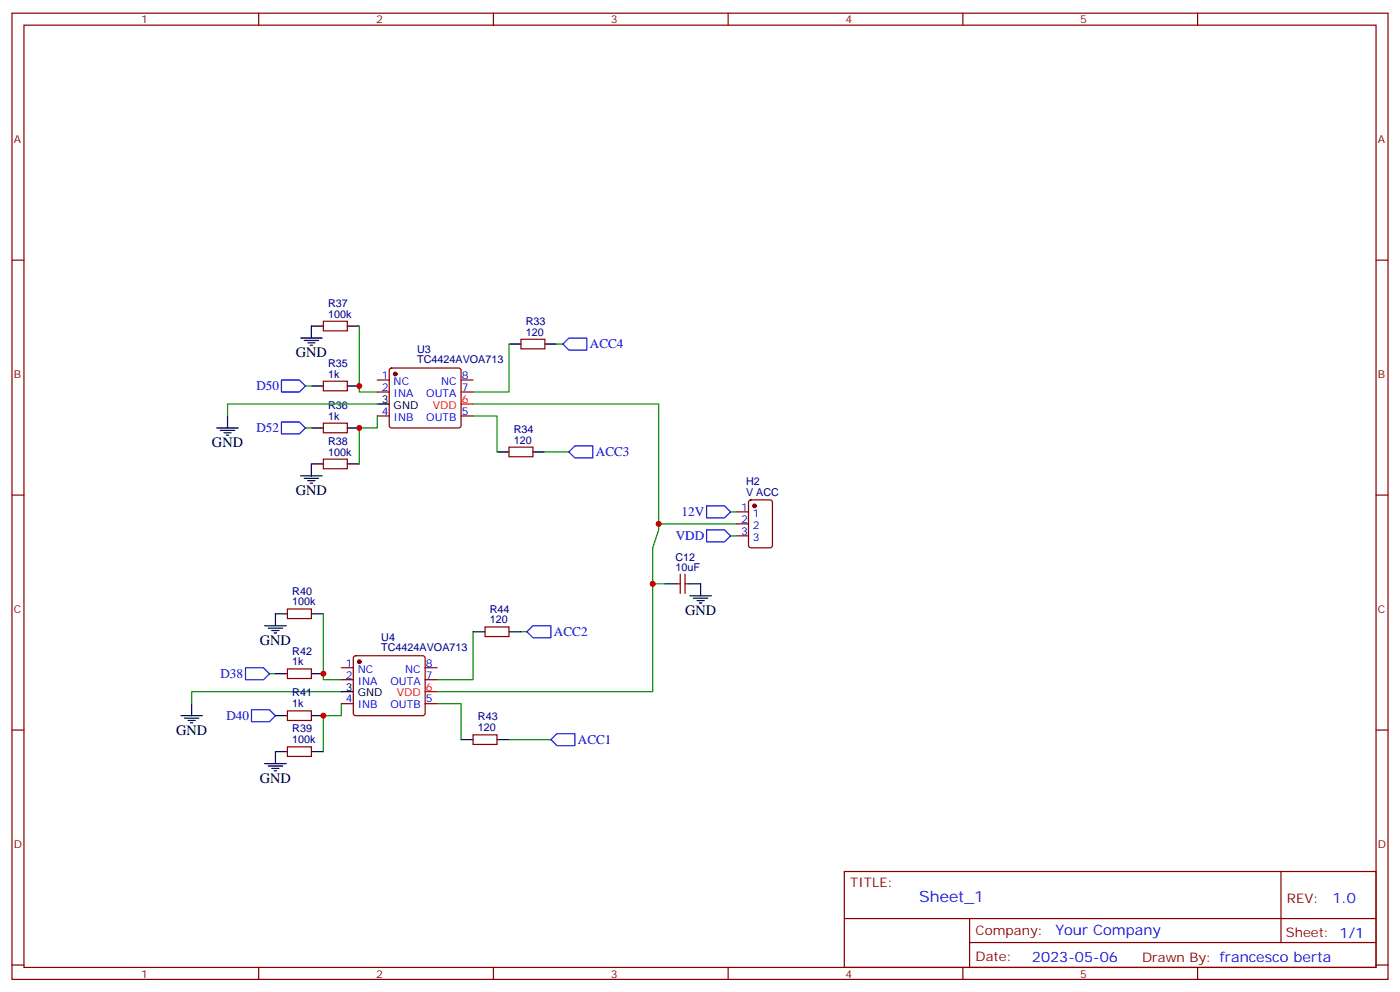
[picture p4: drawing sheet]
<svg xmlns="http://www.w3.org/2000/svg" width="412mm" height="292mm" viewBox="0 0 412 292" stroke-linecap="round" stroke-linejoin="round" font-family="sans-serif">
<g fill="none" stroke="#870000" stroke-width=".35">
<path d="M3.5 3.9h405.4v284.3h-405.4zM7.1 7.4h398.2v277.3h-398.2zM76.2 3.9v3.5M145.3 3.9v3.5M214.5 3.9v3.5M283.6 3.9v3.5M352.8 3.9v3.5M3.5 76.6h3.6M405.3 76.6h3.6M95.2 94.5h7.1v2.9h-7.1zM153.5 99.8h7v2.9h-7zM95.2 112.2h7.1v2.8h-7.1z"/>
<path d="M111.1 111.8h3.6M111.1 115.4h3.6M114.9 108.5l.5-.2h19.7l.5 .2 .2 .5v16.2l-.2 .5-.5 .2h-19.7l-.5-.2-.2-.5v-16.2zM135.8 111.8h3.5M135.8 115.4h3.5M95.2 124.5h7.1v2.9h-7.1zM95.2 135.1h7.1v2.8h-7.1zM111.1 122.4h3.6M135.8 122.4h3.5M149.9 131.6h7.1v2.8h-7.1zM3.5 145.7h3.6M217 150.6h3.5"/>
<path d="M217 154.2h3.5M217 157.7h3.5M220.7 147.3l.5-.2h5.6l.7 .4v13l-.4 .7h-5.9l-.7-.4v-13zM405.3 145.7h3.6M84.7 179.2h7v2.8h-7zM199.3 171.8h1.1M200.4 169v5.6M201.8 169v5.6M201.8 171.8h1M84.7 196.8h7v2.9h-7zM100.5 196.5h3.6M104.3 193.2l.5-.2h19.7l.5 .2 .2 .5v16.2l-.2 .5-.5 .2h-19.7l-.5-.2-.2-.5v-16.2z"/>
<path d="M125.2 196.5h3.6M142.9 184.5h7v2.8h-7zM3.5 214.8h3.6M84.7 219.8h7v2.8h-7zM84.7 209.2h7v2.8h-7zM100.5 200h3.6M100.5 207.1h3.6M125.2 200h3.6M125.2 207.1h3.6M139.3 216.3h7.1v2.8h-7.1zM405.3 214.8h3.6M248.7 256.5h156.6v28.2h-156.6z"/>
<path d="M377.3 256.5v20.9M248.7 270.3h156.5M285.6 277.4h119.6M285.6 270.3v14.1M3.5 284h3.6M76.2 284.7v3.5M145.3 284.7v3.5M214.5 284.7v3.5M283.6 284.7v3.5M352.8 284.7v3.5M405.3 284h3.6"/>
</g>
<g fill="#870000" stroke="#870000" stroke-width=".35">
<circle cx="116.4" cy="110.1" r=".53"/>
<circle cx="105.8" cy="194.7" r=".53"/>
<circle cx="222.2" cy="148.9" r=".53"/>
</g>
<g fill="none" stroke="#000" stroke-width=".35">
<path d="M88.5 99.5h6.4M95.2 96h-3.5v3.5M102.3 96h3.5M89.6 100.2h4.2M90.7 100.9h2.1M91.4 101.6h.7M91.7 113.6h3.5M102.3 113.6h3.5M111.1 118.9h3.6M149.9 101.2h3.6M160.5 101.2h3.5M63.9 125.9h6.3"/>
<path d="M64.9 126.6h4.2M66 127.4h2.1M66.7 128.1h.7M67 122.4v3.5M91.7 125.9h3.5M95.2 136.5h-3.5v3.6M102.3 125.9h3.5M102.3 136.5h3.5M146.4 133h3.5M157 133h3.5M88.5 140.1h6.4M89.6 140.8h4.2"/>
<path d="M90.7 141.5h2.1M91.4 142.2h.7M195.8 171.8h3.5M202.8 171.8h3.6v3.5M203.2 175.3h6.3M204.3 176h4.2M205.3 176.7h2.1M206 177.4h.7M78 184.1h6.3M79 184.9h4.3M80.1 185.6h2.1M80.8 186.3h.7"/>
<path d="M81.1 198.3h3.6M84.7 180.6h-3.6v3.5M91.7 180.6h3.5M91.7 198.3h3.5M139.3 185.9h3.6M149.9 185.9h3.6M53.3 210.6h6.3M54.3 211.3h4.3M55.4 212h2.1M56.1 212.7h.7M56.4 207.1v3.5M81.1 210.6h3.6"/>
<path d="M91.7 210.6h3.5M100.5 203.6h3.6M135.8 217.7h3.5M146.4 217.7h3.5M78 224.7h6.3M79 225.4h4.3M80.1 226.1h2.1M80.8 226.8h.7M84.7 221.2h-3.6v3.5M91.7 221.2h3.5"/>
</g>
<path d="M135.8 118.9h3.5M125.2 203.6h3.6" fill="none" stroke="#f00" stroke-width=".35"/>
<g fill="none" stroke="#008700" stroke-width=".35">
<path d="M105.8 96v19.4h5.3M90 113.6h1.7M111.1 118.9h-44.1v3.5M139.3 118.9h54.7v35.3M149.9 101.2v14.2h-10.6M164 101.2h1.8M90 125.9h1.7M111.1 122.4v3.5h-5.3v10.6M139.3 122.4h7.1v10.6M160.5 133h7.1M215.2 150.6h1.8M215.2 157.7h1.8"/>
<path d="M217 154.2h-23v1.7l-1.7 5.3v10.6h3.5M192.3 171.8v31.8h-63.5M79.4 198.3h1.7M95.2 180.6v19.4h5.3M139.3 185.9v14.1h-10.5M153.5 185.9h1.7M100.5 203.6h-44.1v3.5M100.5 207.1v3.5h-5.3v10.6M128.8 207.1h7v10.6M149.9 217.7h12.4"/>
</g>
<path d="M82.9 111.8h5.3l1.8 1.8-1.8 1.8h-5.3zM165.8 101.2l1.8-1.7h5.3v3.5h-5.3zM82.9 124.2h5.3l1.8 1.7-1.8 1.8h-5.3zM167.6 133l1.7-1.8h5.3v3.6h-5.3zM208.1 148.9h5.3l1.8 1.7-1.8 1.8h-5.3zM208.1 155.9h5.3l1.8 1.8-1.8 1.8h-5.3zM72.3 196.5h5.3l1.8 1.8-1.8 1.7h-5.3zM155.2 185.9l1.8-1.8h5.3v3.6h-5.3zM74.1 208.8h5.3l1.7 1.8-1.7 1.8h-5.3zM164 215.9h5.3v3.5h-5.3l-1.7-1.7z" fill="none" stroke="#00f" stroke-width=".35"/>
<g fill="#c00">
<circle cx="105.8" cy="125.9" r=".88"/>
<circle cx="105.8" cy="113.6" r=".88"/>
<circle cx="95.3" cy="198.3" r=".88"/>
<circle cx="95.3" cy="210.6" r=".88"/>
<circle cx="192.3" cy="171.8" r=".88"/>
<circle cx="194" cy="154.2" r=".88"/>
</g>
<text font-size="4.6" fill="#00f" x="270.8" y="265.5">Sheet_1</text>
<g font-size="4.2">
<text x="87.1" y="105.1">GND</text>
<text x="62.4" y="131.6">GND</text>
<text x="87.1" y="145.7">GND</text>
<text x="201.8" y="181">GND</text>
<text x="76.6" y="189.8">GND</text>
<text x="51.9" y="216.3">GND</text>
<text x="76.6" y="230.4">GND</text>
</g>
<g font-size="4.2" fill="#00f">
<text x="392.5" y="265.7">1.0</text>
<text x="310.9" y="275.3">Your Company</text>
<text x="304" y="283.1">2023-05-06</text>
</g>
<g font-size="3.9" fill="#00f">
<text x="173.8" y="102.4">ACC4</text>
<text x="75.5" y="114.9">D50</text>
<text x="75.5" y="127.2">D52</text>
<text x="175.5" y="134.2">ACC3</text>
<text x="200.8" y="151.8">12V</text>
<text x="199.1" y="158.9">VDD</text>
<text x="163.2" y="187.1">ACC2</text>
<text x="64.9" y="199.5">D38</text>
<text x="66.7" y="211.9">D40</text>
<text x="170.2" y="218.9">ACC1</text>
</g>
<g font-size="3.9" fill="#800">
<text x="250.5" y="261.1">TITLE:</text>
<text x="379.1" y="265.7">REV:</text>
<text x="287.4" y="275.3">Company:</text>
<text x="378.7" y="275.9">Sheet: 1/1</text>
<text x="287.4" y="282.9">Date:</text>
<text x="336.4" y="283">Drawn By: francesco berta</text>
</g>
<g font-size="3.2" fill="#800">
<text x="41.6" y="6.9">1</text>
<text x="110.8" y="6.9">2</text>
<text x="179.9" y="6.9">3</text>
<text x="249.1" y="6.9">4</text>
<text x="318.2" y="6.9">5</text>
<text x="4.1" y="42">A</text>
<text x="405.9" y="42">A</text>
<text x="4.1" y="111.1">B</text>
<text x="405.9" y="111.1">B</text>
<text x="4.1" y="180.3">C</text>
<text x="405.9" y="180.3">C</text>
<text x="4.1" y="249.4">D</text>
<text x="405.9" y="249.4">D</text>
<text x="41.6" y="287.7">1</text>
<text x="110.8" y="287.7">2</text>
<text x="179.9" y="287.7">3</text>
<text x="249.1" y="287.7">4</text>
<text x="318.2" y="287.7">5</text>
</g>
<g font-size="3.2" fill="#000080">
<text x="96.7" y="93.5">100k</text>
<text x="96.7" y="90.3">R37</text>
<text x="154.9" y="95.6">R33</text>
<text x="154.9" y="98.8">120</text>
<text x="96.7" y="107.9">R35</text>
<text x="122.9" y="106.9">TC4424AVOA713</text>
<text x="122.9" y="103.9">U3</text>
<text x="96.7" y="111.1">1k</text>
<text x="96.7" y="123.5">1k</text>
<text x="96.7" y="120.3">R36</text>
<text x="96.7" y="130.9">R38</text>
<text x="151.4" y="130.5">120</text>
<text x="151.4" y="127.4">R34</text>
<text x="96.7" y="134.1">100k</text>
<text x="219.8" y="142.7">H2</text>
<text x="219.8" y="145.9">V ACC</text>
<text x="199" y="167.9">10uF</text>
<text x="199" y="165">C12</text>
<text x="86.1" y="178.2">100k</text>
<text x="86.1" y="175">R40</text>
<text x="144.3" y="183.4">120</text>
<text x="144.3" y="180.3">R44</text>
<text x="112.3" y="191.6">TC4424AVOA713</text>
<text x="112.3" y="188.6">U4</text>
<text x="86.1" y="195.8">1k</text>
<text x="86.1" y="192.6">R42</text>
<text x="86.1" y="208.1">1k</text>
<text x="86.1" y="205">R41</text>
<text x="86.1" y="215.5">R39</text>
<text x="140.8" y="215.2">120</text>
<text x="140.8" y="212">R43</text>
<text x="86.1" y="218.7">100k</text>
</g>
<g font-size="3.2" fill="#00f">
<text x="112.5" y="111.5">1</text>
<text x="116" y="113.2">NC</text>
<text x="129.9" y="113.2">NC</text>
<text x="136" y="111.5">8</text>
<text x="112.5" y="115">2</text>
<text x="116" y="116.8">INA</text>
<text x="125.6" y="116.8">OUTA</text>
<text x="136" y="115">7</text>
<text x="112.5" y="122.1">4</text>
<text x="116" y="123.8">INB</text>
<text x="125.6" y="123.8">OUTB</text>
<text x="136" y="122.1">5</text>
<text x="218.3" y="150.3">1</text>
<text x="218.3" y="153.8">2</text>
<text x="221.8" y="152">1</text>
<text x="221.8" y="155.6">2</text>
<text x="218.3" y="157.3">3</text>
<text x="221.8" y="159.1">3</text>
<text x="101.9" y="196.1">1</text>
<text x="105.4" y="197.9">NC</text>
<text x="119.3" y="197.9">NC</text>
<text x="125.4" y="196.1">8</text>
<text x="101.9" y="199.7">2</text>
<text x="105.4" y="201.4">INA</text>
<text x="115" y="201.4">OUTA</text>
<text x="125.4" y="199.7">7</text>
<text x="101.9" y="206.7">4</text>
<text x="105.4" y="208.5">INB</text>
<text x="115" y="208.5">OUTB</text>
<text x="125.4" y="206.7">5</text>
</g>
<g font-size="3.2">
<text x="112.5" y="118.5">3</text>
<text x="116" y="120.3">GND</text>
<text x="101.9" y="203.2">3</text>
<text x="105.4" y="205">GND</text>
</g>
<g font-size="3.2" fill="#f00">
<text x="136" y="118.5">6</text>
<text x="127.5" y="120.3">VDD</text>
<text x="125.4" y="203.2">6</text>
<text x="116.9" y="205">VDD</text>
</g>
</svg>
